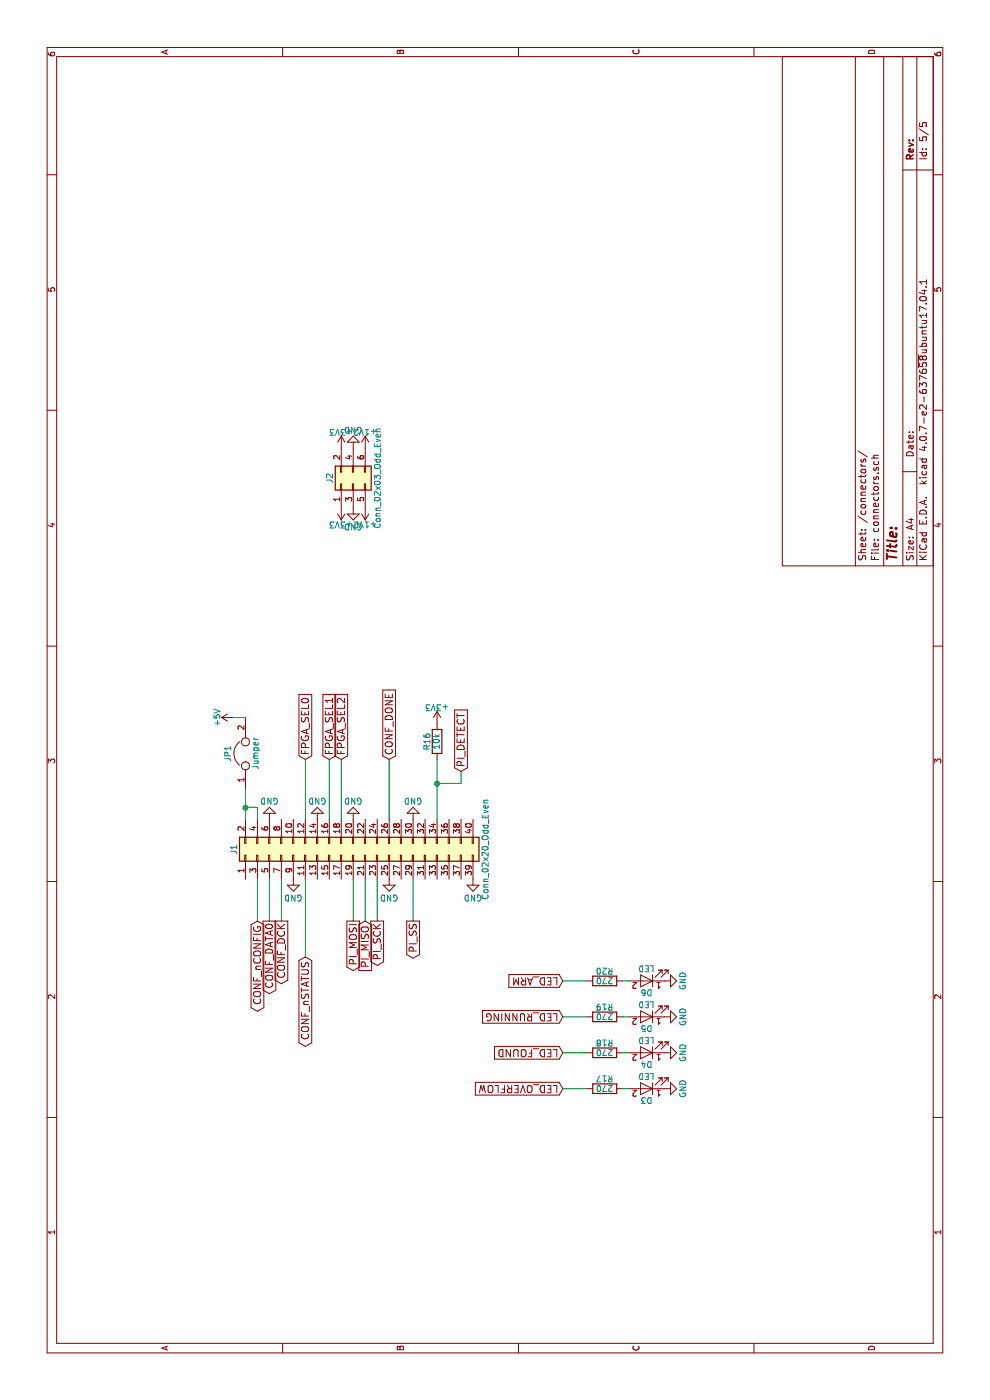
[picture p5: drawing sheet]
EESchema Schematic File Version 2
LIBS:power
LIBS:device
LIBS:switches
LIBS:relays
LIBS:motors
LIBS:transistors
LIBS:conn
LIBS:linear
LIBS:regul
LIBS:74xx
LIBS:cmos4000
LIBS:adc-dac
LIBS:memory
LIBS:xilinx
LIBS:microcontrollers
LIBS:dsp
LIBS:microchip
LIBS:analog_switches
LIBS:motorola
LIBS:texas
LIBS:intel
LIBS:audio
LIBS:interface
LIBS:digital-audio
LIBS:philips
LIBS:display
LIBS:cypress
LIBS:siliconi
LIBS:opto
LIBS:atmel
LIBS:contrib
LIBS:valves
LIBS:mylib
LIBS:stm32
LIBS:clockmicro-cache
LIBS:clock-cache
LIBS:pearldiver-cache
EELAYER 25 0
EELAYER END
$Descr A4 11693 8268
encoding utf-8
Sheet 5 5
Title ""
Date ""
Rev ""
Comp ""
Comment1 ""
Comment2 ""
Comment3 ""
Comment4 ""
$EndDescr
$Comp
L Conn_02x20_Odd_Even J1
U 1 1
P 4550 2950
F 0 "J1" H 4600 3950 50  0000 C CNN
F 1 "Conn_02x20_Odd_Even" H 4600 1850 50  0000 C CNN
F 2 "Pin_Headers:Pin_Header_Straight_2x20_Pitch2.54mm" H 4550 2950 50  0001 C CNN
F 3 "" H 4550 2950 50  0001 C CNN
	1    4550 2950
	1    0    0    -1  
$EndComp
$Comp
L GND #PWR0204
U 1 1
P 4850 2250
F 0 "#PWR0204" H 4850 2000 50  0001 C CNN
F 1 "GND" H 4850 2100 50  0000 C CNN
F 2 "" H 4850 2250 50  0001 C CNN
F 3 "" H 4850 2250 50  0001 C CNN
	1    4850 2250
	0    -1   -1   0   
$EndComp
$Comp
L GND #PWR0205
U 1 1
P 4850 2650
F 0 "#PWR0205" H 4850 2400 50  0001 C CNN
F 1 "GND" H 4850 2500 50  0000 C CNN
F 2 "" H 4850 2650 50  0001 C CNN
F 3 "" H 4850 2650 50  0001 C CNN
	1    4850 2650
	0    -1   -1   0   
$EndComp
$Comp
L GND #PWR0206
U 1 1
P 4850 2950
F 0 "#PWR0206" H 4850 2700 50  0001 C CNN
F 1 "GND" H 4850 2800 50  0000 C CNN
F 2 "" H 4850 2950 50  0001 C CNN
F 3 "" H 4850 2950 50  0001 C CNN
	1    4850 2950
	0    -1   -1   0   
$EndComp
$Comp
L GND #PWR0207
U 1 1
P 4850 3450
F 0 "#PWR0207" H 4850 3200 50  0001 C CNN
F 1 "GND" H 4850 3300 50  0000 C CNN
F 2 "" H 4850 3450 50  0001 C CNN
F 3 "" H 4850 3450 50  0001 C CNN
	1    4850 3450
	0    -1   -1   0   
$EndComp
$Comp
L GND #PWR0208
U 1 1
P 4350 3950
F 0 "#PWR0208" H 4350 3700 50  0001 C CNN
F 1 "GND" H 4350 3800 50  0000 C CNN
F 2 "" H 4350 3950 50  0001 C CNN
F 3 "" H 4350 3950 50  0001 C CNN
	1    4350 3950
	0    1    1    0   
$EndComp
$Comp
L GND #PWR0209
U 1 1
P 4350 3250
F 0 "#PWR0209" H 4350 3000 50  0001 C CNN
F 1 "GND" H 4350 3100 50  0000 C CNN
F 2 "" H 4350 3250 50  0001 C CNN
F 3 "" H 4350 3250 50  0001 C CNN
	1    4350 3250
	0    1    1    0   
$EndComp
$Comp
L GND #PWR0210
U 1 1
P 4350 2450
F 0 "#PWR0210" H 4350 2200 50  0001 C CNN
F 1 "GND" H 4350 2300 50  0000 C CNN
F 2 "" H 4350 2450 50  0001 C CNN
F 3 "" H 4350 2450 50  0001 C CNN
	1    4350 2450
	0    1    1    0   
$EndComp
$Comp
L Jumper JP1
U 1 1
P 5400 2050
F 0 "JP1" H 5400 2200 50  0000 C CNN
F 1 "Jumper" H 5400 1970 50  0000 C CNN
F 2 "myfootprints:SOLDERJMP" H 5400 2050 50  0001 C CNN
F 3 "" H 5400 2050 50  0001 C CNN
	1    5400 2050
	1    0    0    -1  
$EndComp
$Comp
L +5V #PWR0211
U 1 1
P 5700 1950
F 0 "#PWR0211" H 5700 1800 50  0001 C CNN
F 1 "+5V" H 5700 2090 50  0000 C CNN
F 2 "" H 5700 1950 50  0001 C CNN
F 3 "" H 5700 1950 50  0001 C CNN
	1    5700 1950
	1    0    0    -1  
$EndComp
Wire Wire Line
	4850 2150 4950 2150
Wire Wire Line
	4950 2150 4950 2050
Wire Wire Line
	4850 2050 5100 2050
Connection ~ 4950 2050
Wire Wire Line
	5700 1950 5700 2050
Wire Wire Line
	4350 2950 4000 2950
Wire Wire Line
	4350 3050 4000 3050
Wire Wire Line
	4350 3150 4000 3150
Wire Wire Line
	4350 3450 4000 3450
Wire Wire Line
	4850 3650 5350 3650
Wire Wire Line
	4350 2150 4000 2150
Wire Wire Line
	4350 2250 4000 2250
Wire Wire Line
	4350 2350 4000 2350
Wire Wire Line
	4350 2550 3700 2550
Wire Wire Line
	4850 3250 5350 3250
Wire Wire Line
	4850 2550 5350 2550
Wire Wire Line
	4850 2750 5350 2750
Wire Wire Line
	4850 2850 5350 2850
$Comp
L R R16
U 1 1
P 5500 3650
F 0 "R16" V 5580 3650 50  0000 C CNN
F 1 "10k" V 5500 3650 50  0000 C CNN
F 2 "Resistors_SMD:R_0805" V 5430 3650 50  0001 C CNN
F 3 "" H 5500 3650 50  0001 C CNN
	1    5500 3650
	0    -1   -1   0   
$EndComp
$Comp
L +3V3 #PWR0212
U 1 1
P 5650 3650
F 0 "#PWR0212" H 5650 3500 50  0001 C CNN
F 1 "+3V3" H 5650 3790 50  0000 C CNN
F 2 "" H 5650 3650 50  0001 C CNN
F 3 "" H 5650 3650 50  0001 C CNN
	1    5650 3650
	0    1    1    0   
$EndComp
$Comp
L LED D3
U 1 1
P 2600 5400
F 0 "D3" H 2600 5500 50  0000 C CNN
F 1 "LED" H 2600 5300 50  0000 C CNN
F 2 "LEDs:LED_1206" H 2600 5400 50  0001 C CNN
F 3 "" H 2600 5400 50  0001 C CNN
	1    2600 5400
	0    -1   -1   0   
$EndComp
$Comp
L LED D4
U 1 1
P 2900 5400
F 0 "D4" H 2900 5500 50  0000 C CNN
F 1 "LED" H 2900 5300 50  0000 C CNN
F 2 "LEDs:LED_1206" H 2900 5400 50  0001 C CNN
F 3 "" H 2900 5400 50  0001 C CNN
	1    2900 5400
	0    -1   -1   0   
$EndComp
$Comp
L LED D5
U 1 1
P 3200 5400
F 0 "D5" H 3200 5500 50  0000 C CNN
F 1 "LED" H 3200 5300 50  0000 C CNN
F 2 "LEDs:LED_1206" H 3200 5400 50  0001 C CNN
F 3 "" H 3200 5400 50  0001 C CNN
	1    3200 5400
	0    -1   -1   0   
$EndComp
$Comp
L LED D6
U 1 1
P 3500 5400
F 0 "D6" H 3500 5500 50  0000 C CNN
F 1 "LED" H 3500 5300 50  0000 C CNN
F 2 "LEDs:LED_1206" H 3500 5400 50  0001 C CNN
F 3 "" H 3500 5400 50  0001 C CNN
	1    3500 5400
	0    -1   -1   0   
$EndComp
$Comp
L GND #PWR0213
U 1 1
P 2600 5550
F 0 "#PWR0213" H 2600 5300 50  0001 C CNN
F 1 "GND" H 2600 5400 50  0000 C CNN
F 2 "" H 2600 5550 50  0001 C CNN
F 3 "" H 2600 5550 50  0001 C CNN
	1    2600 5550
	1    0    0    -1  
$EndComp
$Comp
L GND #PWR0214
U 1 1
P 2900 5550
F 0 "#PWR0214" H 2900 5300 50  0001 C CNN
F 1 "GND" H 2900 5400 50  0000 C CNN
F 2 "" H 2900 5550 50  0001 C CNN
F 3 "" H 2900 5550 50  0001 C CNN
	1    2900 5550
	1    0    0    -1  
$EndComp
$Comp
L GND #PWR0215
U 1 1
P 3200 5550
F 0 "#PWR0215" H 3200 5300 50  0001 C CNN
F 1 "GND" H 3200 5400 50  0000 C CNN
F 2 "" H 3200 5550 50  0001 C CNN
F 3 "" H 3200 5550 50  0001 C CNN
	1    3200 5550
	1    0    0    -1  
$EndComp
$Comp
L GND #PWR0216
U 1 1
P 3500 5550
F 0 "#PWR0216" H 3500 5300 50  0001 C CNN
F 1 "GND" H 3500 5400 50  0000 C CNN
F 2 "" H 3500 5550 50  0001 C CNN
F 3 "" H 3500 5550 50  0001 C CNN
	1    3500 5550
	1    0    0    -1  
$EndComp
$Comp
L R R17
U 1 1
P 2600 5050
F 0 "R17" V 2680 5050 50  0000 C CNN
F 1 "270" V 2600 5050 50  0000 C CNN
F 2 "Resistors_SMD:R_1206" V 2530 5050 50  0001 C CNN
F 3 "" H 2600 5050 50  0001 C CNN
	1    2600 5050
	1    0    0    -1  
$EndComp
$Comp
L R R18
U 1 1
P 2900 5050
F 0 "R18" V 2980 5050 50  0000 C CNN
F 1 "270" V 2900 5050 50  0000 C CNN
F 2 "Resistors_SMD:R_1206" V 2830 5050 50  0001 C CNN
F 3 "" H 2900 5050 50  0001 C CNN
	1    2900 5050
	1    0    0    -1  
$EndComp
$Comp
L R R19
U 1 1
P 3200 5050
F 0 "R19" V 3280 5050 50  0000 C CNN
F 1 "270" V 3200 5050 50  0000 C CNN
F 2 "Resistors_SMD:R_1206" V 3130 5050 50  0001 C CNN
F 3 "" H 3200 5050 50  0001 C CNN
	1    3200 5050
	1    0    0    -1  
$EndComp
$Comp
L R R20
U 1 1
P 3500 5050
F 0 "R20" V 3580 5050 50  0000 C CNN
F 1 "270" V 3500 5050 50  0000 C CNN
F 2 "Resistors_SMD:R_1206" V 3430 5050 50  0001 C CNN
F 3 "" H 3500 5050 50  0001 C CNN
	1    3500 5050
	1    0    0    -1  
$EndComp
Wire Wire Line
	2600 5200 2600 5250
Wire Wire Line
	2900 5200 2900 5250
Wire Wire Line
	3200 5200 3200 5250
Wire Wire Line
	3500 5200 3500 5250
Wire Wire Line
	2600 4900 2600 4700
Wire Wire Line
	2900 4900 2900 4700
Wire Wire Line
	3200 4900 3200 4700
Wire Wire Line
	3500 4900 3500 4700
$Comp
L Conn_02x03_Odd_Even J2
U 1 1
P 7650 2950
F 0 "J2" H 7700 3150 50  0000 C CNN
F 1 "Conn_02x03_Odd_Even" H 7700 2750 50  0000 C CNN
F 2 "Pin_Headers:Pin_Header_Straight_2x03_Pitch2.54mm" H 7650 2950 50  0001 C CNN
F 3 "" H 7650 2950 50  0001 C CNN
F 4 "NA" H 7650 2950 60  0001 C CNN "OrderNr"
F 5 "-" H 7650 2950 60  0001 C CNN "Distributor"
	1    7650 2950
	1    0    0    -1  
$EndComp
$Comp
L GND #PWR0217
U 1 1
P 7450 2950
F 0 "#PWR0217" H 7450 2700 50  0001 C CNN
F 1 "GND" H 7450 2800 50  0000 C CNN
F 2 "" H 7450 2950 50  0001 C CNN
F 3 "" H 7450 2950 50  0001 C CNN
	1    7450 2950
	0    1    1    0   
$EndComp
$Comp
L GND #PWR0218
U 1 1
P 7950 2950
F 0 "#PWR0218" H 7950 2700 50  0001 C CNN
F 1 "GND" H 7950 2800 50  0000 C CNN
F 2 "" H 7950 2950 50  0001 C CNN
F 3 "" H 7950 2950 50  0001 C CNN
	1    7950 2950
	0    -1   -1   0   
$EndComp
$Comp
L +3V3 #PWR0219
U 1 1
P 7950 2850
F 0 "#PWR0219" H 7950 2700 50  0001 C CNN
F 1 "+3V3" H 7950 2990 50  0000 C CNN
F 2 "" H 7950 2850 50  0001 C CNN
F 3 "" H 7950 2850 50  0001 C CNN
	1    7950 2850
	0    1    1    0   
$EndComp
$Comp
L +3V3 #PWR0220
U 1 1
P 7450 2850
F 0 "#PWR0220" H 7450 2700 50  0001 C CNN
F 1 "+3V3" H 7450 2990 50  0000 C CNN
F 2 "" H 7450 2850 50  0001 C CNN
F 3 "" H 7450 2850 50  0001 C CNN
	1    7450 2850
	0    -1   -1   0   
$EndComp
$Comp
L +1V2 #PWR0221
U 1 1
P 7450 3050
F 0 "#PWR0221" H 7450 2900 50  0001 C CNN
F 1 "+1V2" H 7450 3190 50  0000 C CNN
F 2 "" H 7450 3050 50  0001 C CNN
F 3 "" H 7450 3050 50  0001 C CNN
	1    7450 3050
	0    -1   -1   0   
$EndComp
$Comp
L +1V2 #PWR0222
U 1 1
P 7950 3050
F 0 "#PWR0222" H 7950 2900 50  0001 C CNN
F 1 "+1V2" H 7950 3190 50  0000 C CNN
F 2 "" H 7950 3050 50  0001 C CNN
F 3 "" H 7950 3050 50  0001 C CNN
	1    7950 3050
	0    1    1    0   
$EndComp
Text GLabel 4000 2150 0    60   BiDi ~ 0
CONF_nCONFIG
Text GLabel 4000 2250 0    60   Output ~ 0
CONF_DATA0
Text GLabel 4000 2350 0    60   Output ~ 0
CONF_DCK
Text GLabel 3700 2550 0    60   BiDi ~ 0
CONF_nSTATUS
Text GLabel 4000 2950 0    60   Output ~ 0
PI_MOSI
Text GLabel 4000 3050 0    60   Input ~ 0
PI_MISO
Text GLabel 4000 3150 0    60   Output ~ 0
PI_SCK
Text GLabel 4000 3450 0    60   Output ~ 0
PI_SS
Text GLabel 5350 3250 2    60   Input ~ 0
CONF_DONE
Text GLabel 5350 2850 2    60   Input ~ 0
FPGA_SEL2
Text GLabel 5350 2750 2    60   Input ~ 0
FPGA_SEL1
Text GLabel 5350 2550 2    60   Input ~ 0
FPGA_SEL0
Text GLabel 5250 3850 2    60   Input ~ 0
PI_DETECT
Wire Wire Line
	5250 3850 5150 3850
Wire Wire Line
	5150 3850 5150 3650
Connection ~ 5150 3650
Text GLabel 2600 4700 1    60   Input ~ 0
LED_OVERFLOW
Text GLabel 2900 4700 1    60   Input ~ 0
LED_FOUND
Text GLabel 3200 4700 1    60   Input ~ 0
LED_RUNNING
Text GLabel 3500 4700 1    60   Input ~ 0
LED_ARM
$EndSCHEMATC
